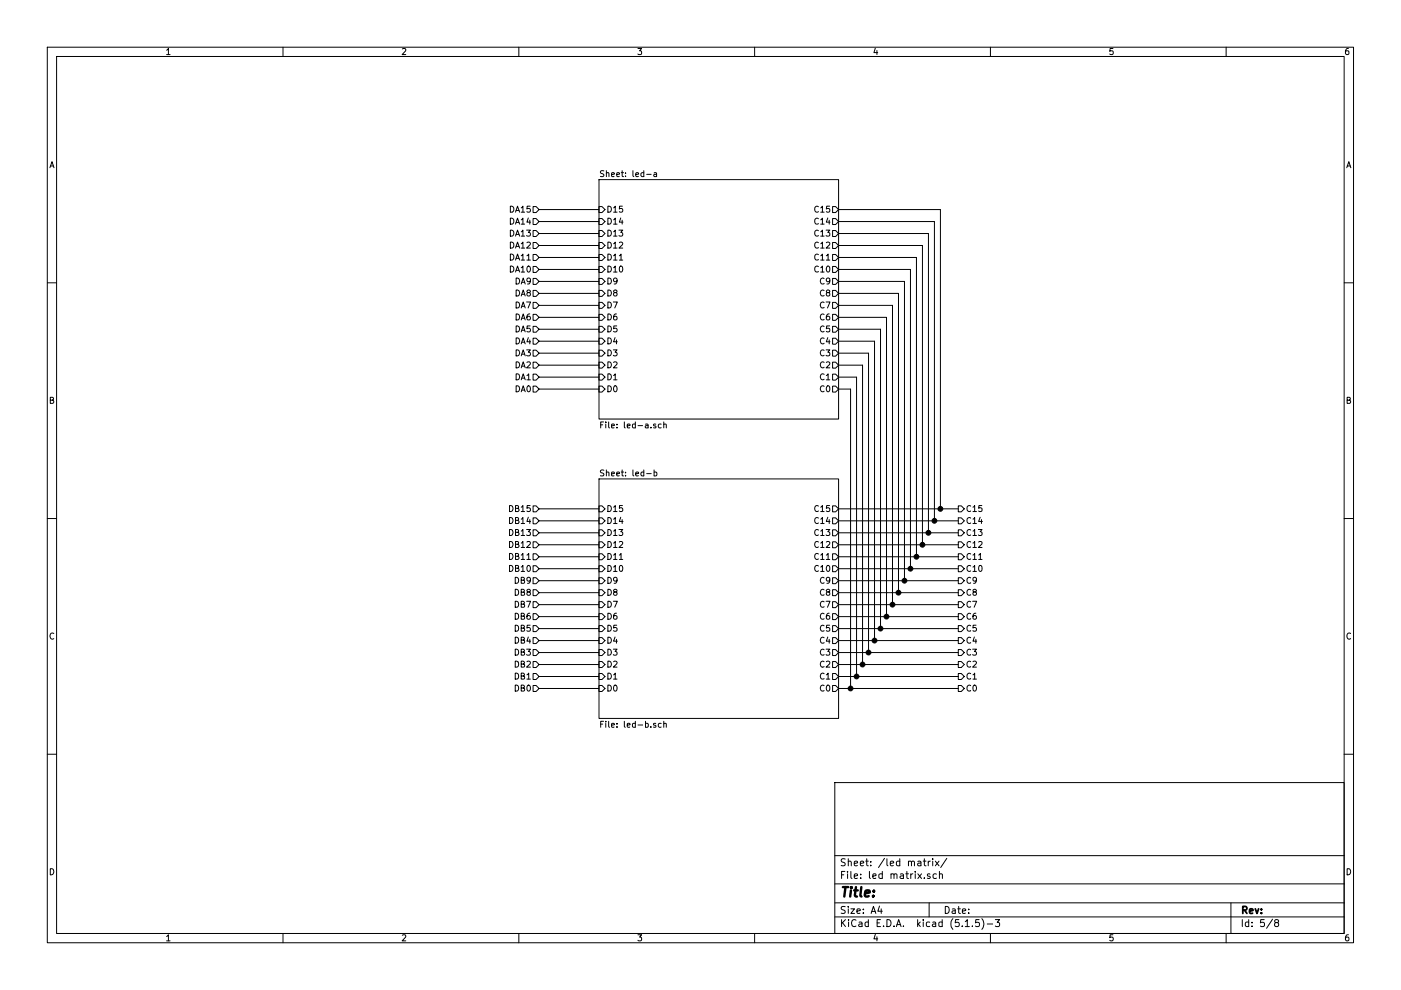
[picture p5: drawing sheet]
EESchema Schematic File Version 4
EELAYER 30 0
EELAYER END
$Descr A4 11693 8268
encoding utf-8
Sheet 5 8
Title ""
Date ""
Rev ""
Comp ""
Comment1 ""
Comment2 ""
Comment3 ""
Comment4 ""
$EndDescr
$Sheet
S 5000 1500 2000 2000
U 602BEA04
F0 "led-a" 50
F1 "led-a.sch" 50
F2 "D1" I L 5000 3150 50 
F3 "D0" I L 5000 3250 50 
F4 "D2" I L 5000 3050 50 
F5 "D3" I L 5000 2950 50 
F6 "D4" I L 5000 2850 50 
F7 "D5" I L 5000 2750 50 
F8 "D6" I L 5000 2650 50 
F9 "D7" I L 5000 2550 50 
F10 "C0" O R 7000 3250 50 
F11 "C1" O R 7000 3150 50 
F12 "C2" O R 7000 3050 50 
F13 "C3" O R 7000 2950 50 
F14 "C4" O R 7000 2850 50 
F15 "C5" O R 7000 2750 50 
F16 "C6" O R 7000 2650 50 
F17 "C7" O R 7000 2550 50 
F18 "C8" O R 7000 2450 50 
F19 "C9" O R 7000 2350 50 
F20 "C10" O R 7000 2250 50 
F21 "C11" O R 7000 2150 50 
F22 "C12" O R 7000 2050 50 
F23 "C13" O R 7000 1950 50 
F24 "C14" O R 7000 1850 50 
F25 "C15" O R 7000 1750 50 
F26 "D8" I L 5000 2450 50 
F27 "D9" I L 5000 2350 50 
F28 "D10" I L 5000 2250 50 
F29 "D11" I L 5000 2150 50 
F30 "D12" I L 5000 2050 50 
F31 "D13" I L 5000 1950 50 
F32 "D14" I L 5000 1850 50 
F33 "D15" I L 5000 1750 50 
$EndSheet
$Sheet
S 5000 4000 2000 2000
U 5F5ED74D
F0 "led-b" 50
F1 "led-b.sch" 50
F2 "D1" I L 5000 5650 50 
F3 "D0" I L 5000 5750 50 
F4 "D2" I L 5000 5550 50 
F5 "D3" I L 5000 5450 50 
F6 "D4" I L 5000 5350 50 
F7 "D5" I L 5000 5250 50 
F8 "D6" I L 5000 5150 50 
F9 "D7" I L 5000 5050 50 
F10 "C0" O R 7000 5750 50 
F11 "C1" O R 7000 5650 50 
F12 "C2" O R 7000 5550 50 
F13 "C3" O R 7000 5450 50 
F14 "C4" O R 7000 5350 50 
F15 "C5" O R 7000 5250 50 
F16 "C6" O R 7000 5150 50 
F17 "C7" O R 7000 5050 50 
F18 "C8" O R 7000 4950 50 
F19 "C9" O R 7000 4850 50 
F20 "C10" O R 7000 4750 50 
F21 "C11" O R 7000 4650 50 
F22 "C12" O R 7000 4550 50 
F23 "C13" O R 7000 4450 50 
F24 "C14" O R 7000 4350 50 
F25 "C15" O R 7000 4250 50 
F26 "D8" I L 5000 4950 50 
F27 "D9" I L 5000 4850 50 
F28 "D10" I L 5000 4750 50 
F29 "D11" I L 5000 4650 50 
F30 "D12" I L 5000 4550 50 
F31 "D13" I L 5000 4450 50 
F32 "D14" I L 5000 4350 50 
F33 "D15" I L 5000 4250 50 
$EndSheet
Wire Wire Line
	7000 5750 7100 5750
Wire Wire Line
	7000 5650 7150 5650
Wire Wire Line
	7000 5550 7200 5550
Wire Wire Line
	7000 5450 7250 5450
Wire Wire Line
	7000 5350 7300 5350
Wire Wire Line
	7000 5250 7350 5250
Wire Wire Line
	7000 5150 7400 5150
Wire Wire Line
	7000 5050 7450 5050
Wire Wire Line
	7000 4950 7500 4950
Wire Wire Line
	7000 4850 7550 4850
Wire Wire Line
	7000 4750 7600 4750
Wire Wire Line
	7000 4650 7650 4650
Wire Wire Line
	7000 4550 7700 4550
Wire Wire Line
	7000 4450 7750 4450
Wire Wire Line
	7000 4350 7800 4350
Wire Wire Line
	7000 4250 7850 4250
Wire Wire Line
	7000 3250 7100 3250
Wire Wire Line
	7100 3250 7100 5750
Connection ~ 7100 5750
Wire Wire Line
	7100 5750 8000 5750
Wire Wire Line
	7000 3150 7150 3150
Wire Wire Line
	7150 3150 7150 5650
Connection ~ 7150 5650
Wire Wire Line
	7150 5650 8000 5650
Wire Wire Line
	7000 3050 7200 3050
Wire Wire Line
	7200 3050 7200 5550
Connection ~ 7200 5550
Wire Wire Line
	7200 5550 8000 5550
Wire Wire Line
	7000 2950 7250 2950
Wire Wire Line
	7250 2950 7250 5450
Connection ~ 7250 5450
Wire Wire Line
	7250 5450 8000 5450
Wire Wire Line
	7000 2850 7300 2850
Wire Wire Line
	7300 2850 7300 5350
Connection ~ 7300 5350
Wire Wire Line
	7300 5350 8000 5350
Wire Wire Line
	7000 2750 7350 2750
Wire Wire Line
	7350 2750 7350 5250
Connection ~ 7350 5250
Wire Wire Line
	7350 5250 8000 5250
Wire Wire Line
	7000 2650 7400 2650
Wire Wire Line
	7400 2650 7400 5150
Connection ~ 7400 5150
Wire Wire Line
	7400 5150 8000 5150
Wire Wire Line
	7000 2550 7450 2550
Wire Wire Line
	7450 2550 7450 5050
Connection ~ 7450 5050
Wire Wire Line
	7450 5050 8000 5050
Wire Wire Line
	7000 2450 7500 2450
Wire Wire Line
	7500 2450 7500 4950
Connection ~ 7500 4950
Wire Wire Line
	7500 4950 8000 4950
Wire Wire Line
	7000 2350 7550 2350
Wire Wire Line
	7550 2350 7550 4850
Connection ~ 7550 4850
Wire Wire Line
	7550 4850 8000 4850
Wire Wire Line
	7000 2250 7600 2250
Wire Wire Line
	7600 2250 7600 4750
Connection ~ 7600 4750
Wire Wire Line
	7600 4750 8000 4750
Wire Wire Line
	7000 2150 7650 2150
Wire Wire Line
	7650 2150 7650 4650
Connection ~ 7650 4650
Wire Wire Line
	7650 4650 8000 4650
Wire Wire Line
	7000 2050 7700 2050
Wire Wire Line
	7700 2050 7700 4550
Connection ~ 7700 4550
Wire Wire Line
	7700 4550 8000 4550
Wire Wire Line
	7000 1950 7750 1950
Wire Wire Line
	7750 1950 7750 4450
Connection ~ 7750 4450
Wire Wire Line
	7750 4450 8000 4450
Wire Wire Line
	7000 1850 7800 1850
Wire Wire Line
	7800 1850 7800 4350
Connection ~ 7800 4350
Wire Wire Line
	7800 4350 8000 4350
Wire Wire Line
	7000 1750 7850 1750
Wire Wire Line
	7850 1750 7850 4250
Connection ~ 7850 4250
Wire Wire Line
	7850 4250 8000 4250
Wire Wire Line
	5000 2550 4500 2550
Wire Wire Line
	5000 2650 4500 2650
Wire Wire Line
	4500 2750 5000 2750
Wire Wire Line
	4500 2850 5000 2850
Wire Wire Line
	4500 2950 5000 2950
Wire Wire Line
	4500 3050 5000 3050
Wire Wire Line
	4500 3150 5000 3150
Wire Wire Line
	4500 3250 5000 3250
Wire Wire Line
	4500 5050 5000 5050
Wire Wire Line
	4500 5150 5000 5150
Wire Wire Line
	4500 5250 5000 5250
Wire Wire Line
	4500 5350 5000 5350
Wire Wire Line
	4500 5450 5000 5450
Wire Wire Line
	4500 5550 5000 5550
Wire Wire Line
	4500 5650 5000 5650
Wire Wire Line
	4500 5750 5000 5750
Text HLabel 8000 5750 2    50   Output ~ 0
C0
Text HLabel 8000 5650 2    50   Output ~ 0
C1
Text HLabel 8000 5550 2    50   Output ~ 0
C2
Text HLabel 8000 5450 2    50   Output ~ 0
C3
Text HLabel 8000 5350 2    50   Output ~ 0
C4
Text HLabel 8000 5250 2    50   Output ~ 0
C5
Text HLabel 8000 5150 2    50   Output ~ 0
C6
Text HLabel 8000 5050 2    50   Output ~ 0
C7
Text HLabel 8000 4950 2    50   Output ~ 0
C8
Text HLabel 8000 4850 2    50   Output ~ 0
C9
Text HLabel 8000 4750 2    50   Output ~ 0
C10
Text HLabel 8000 4650 2    50   Output ~ 0
C11
Text HLabel 8000 4550 2    50   Output ~ 0
C12
Text HLabel 8000 4450 2    50   Output ~ 0
C13
Text HLabel 8000 4350 2    50   Output ~ 0
C14
Text HLabel 8000 4250 2    50   Output ~ 0
C15
Text HLabel 4500 3250 0    50   Input ~ 0
DA0
Text HLabel 4500 3150 0    50   Input ~ 0
DA1
Text HLabel 4500 3050 0    50   Input ~ 0
DA2
Text HLabel 4500 2950 0    50   Input ~ 0
DA3
Text HLabel 4500 2850 0    50   Input ~ 0
DA4
Text HLabel 4500 2750 0    50   Input ~ 0
DA5
Text HLabel 4500 2650 0    50   Input ~ 0
DA6
Text HLabel 4500 2550 0    50   Input ~ 0
DA7
Text HLabel 4500 5750 0    50   Input ~ 0
DB0
Text HLabel 4500 5650 0    50   Input ~ 0
DB1
Text HLabel 4500 5550 0    50   Input ~ 0
DB2
Text HLabel 4500 5450 0    50   Input ~ 0
DB3
Text HLabel 4500 5350 0    50   Input ~ 0
DB4
Text HLabel 4500 5250 0    50   Input ~ 0
DB5
Text HLabel 4500 5150 0    50   Input ~ 0
DB6
Text HLabel 4500 5050 0    50   Input ~ 0
DB7
Text HLabel 4500 2450 0    50   Input ~ 0
DA8
Text HLabel 4500 2350 0    50   Input ~ 0
DA9
Text HLabel 4500 2250 0    50   Input ~ 0
DA10
Text HLabel 4500 2150 0    50   Input ~ 0
DA11
Text HLabel 4500 2050 0    50   Input ~ 0
DA12
Text HLabel 4500 1950 0    50   Input ~ 0
DA13
Text HLabel 4500 1850 0    50   Input ~ 0
DA14
Text HLabel 4500 1750 0    50   Input ~ 0
DA15
Wire Wire Line
	4500 1750 5000 1750
Wire Wire Line
	4500 1850 5000 1850
Wire Wire Line
	4500 1950 5000 1950
Wire Wire Line
	4500 2050 5000 2050
Wire Wire Line
	4500 2150 5000 2150
Wire Wire Line
	4500 2250 5000 2250
Wire Wire Line
	4500 2350 5000 2350
Wire Wire Line
	4500 2450 5000 2450
Text HLabel 4500 4950 0    50   Input ~ 0
DB8
Text HLabel 4500 4850 0    50   Input ~ 0
DB9
Text HLabel 4500 4750 0    50   Input ~ 0
DB10
Text HLabel 4500 4650 0    50   Input ~ 0
DB11
Text HLabel 4500 4550 0    50   Input ~ 0
DB12
Text HLabel 4500 4450 0    50   Input ~ 0
DB13
Text HLabel 4500 4350 0    50   Input ~ 0
DB14
Text HLabel 4500 4250 0    50   Input ~ 0
DB15
Wire Wire Line
	4500 4950 5000 4950
Wire Wire Line
	4500 4850 5000 4850
Wire Wire Line
	4500 4750 5000 4750
Wire Wire Line
	4500 4650 5000 4650
Wire Wire Line
	4500 4550 5000 4550
Wire Wire Line
	4500 4450 5000 4450
Wire Wire Line
	4500 4350 5000 4350
Wire Wire Line
	4500 4250 5000 4250
$EndSCHEMATC
